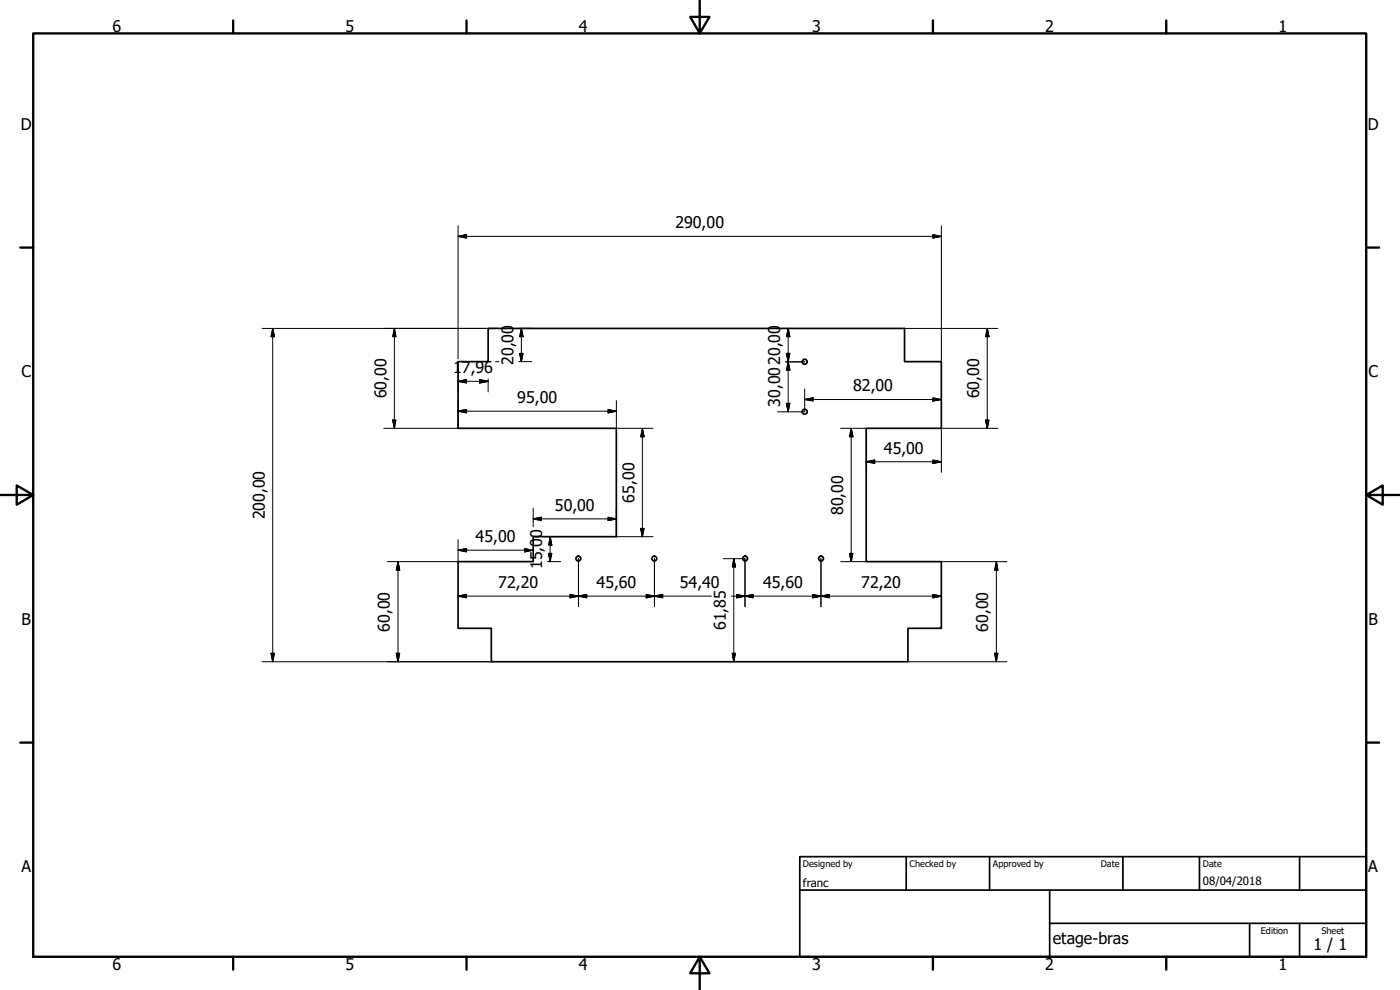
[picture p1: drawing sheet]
<svg xmlns="http://www.w3.org/2000/svg" width="420mm" height="297mm" viewBox="0 0 420 297" stroke-linecap="round" stroke-linejoin="round" font-family="sans-serif">
<!-- layer: Visible (ISO) -->
<g fill="none" stroke="#000" stroke-width=".51">
<path d="M146.5 98.5h125v10h11v20h-22.5v40h22.5v20h-10v10.1h-125.1v-10.1h-9.9v-20h22.5v-7.5h25v-32.5h-47.5v-20h9z"/>
<circle cx="241.5" cy="108.5" r=".77"/>
<circle cx="241.5" cy="123.6" r=".77"/>
<circle cx="173.6" cy="167.6" r=".73"/>
<circle cx="196.4" cy="167.6" r=".73"/>
<circle cx="223.6" cy="167.6" r=".73"/>
<circle cx="246.4" cy="167.6" r=".73"/>
</g>
<!-- layer: Border (ISO) -->
<g fill="none" stroke="#000" stroke-width=".7">
<path d="M10 10h400v277.1h-400zM70 6.1v3.9M140 6.1v3.9M210 0v10l-2.9-4.9h5.8l-2.9 4.9M280 6.1v3.9M350 6.1v3.9M6.1 74.3h3.9M410 74.3h3.9M0 148.5h10l-5-2.8v5.7l5-2.9M410 148.5l5 2.9v-5.7l-5 2.8h10M6.1 222.8h3.9M410 222.8h3.9"/>
<path d="M70 287.1v3.8M140 287.1v3.8M210 287.1l2.9 4.9h-5.8l2.9-4.9v9.9M280 287.1v3.8M350 287.1v3.8"/>
</g>
<!-- layer: Titre (ISO) -->
<path d="M240 257h170v30.1h-170zM272 257v10.1M297 257v10.1M337 257v10.1M360 257v10.1M390 257v10.1M240 267.1h170M315 277h95M315 267.1v20M375 277v10.1M390 277v10.1" fill="none" stroke="#000" stroke-width=".51"/>
<!-- layer: Cote (ISO) -->
<g fill="none" stroke="#000" stroke-width=".3">
<path d="M137.5 70.9l2.5-.5v1zM137.5 70.9h145M137.5 67.7v40M280 70.4l2.5 .5-2.5 .5zM282.5 67.7v40.8M78.7 98.5h71M81.9 98.5l.5 2.5h-1.1zM81.9 98.5v100.1M118.4 98.5l.4 2.5h-.9zM118.4 98.5v30M155.7 98.5h3.9M156.5 98.5l.5 2.5h-1z"/>
<path d="M156.5 98.5v10M236.5 98.5l.5 2.5h-1zM236.5 98.5v25.1M271.5 98.5h28M296.3 98.5l.5 2.5h-1zM296.3 98.5v30M137.5 114.4l2.5-.5v1zM137.5 113.7v3.9M137.5 114.4h9M144 113.9l2.5 .5-2.5 .5zM146.5 113.7v3.9M148.7 108.5h1"/>
<path d="M155.7 108.5h3.9M156 106h1l-.5 2.5zM235.8 108.6h5.7M236 106h1l-.5 2.6zM236.5 108.6l.5 2.4h-1zM241.5 119.9l2.5-.5v.9zM241.5 116.7v6.9h-8.1M241.5 119.9h41M280 119.4l2.5 .5-2.5 .4zM117.9 126h.9l-.4 2.5zM137.5 123.4l2.5-.5v1zM137.5 120.2v8.3h-22.3"/>
<path d="M137.5 123.4h47.5M182.5 122.9l2.5 .5-2.5 .5zM185 120.2v8.3h11M192.8 128.5l.5 2.5h-1zM192.8 128.5v32.5M236 121h1l-.5 2.6zM252.3 128.5h7.7v13.2M255.5 128.5l.5 2.5h-1zM255.5 128.5v40M260 138.5l2.5-.5v1.1zM260 138.5h22.5M280 138l2.5 .5-2.5 .6z"/>
<path d="M295.8 126h1l-.5 2.5zM299.5 128.5h-17v13.2M160 155.7l2.5-.5v1zM160 155.7h25M160 152.5v5.5M182.5 155.2l2.5 .5-2.5 .5zM185 152.5v8.5h11M192.3 158.5h1l-.5 2.5zM119.4 168.5l.6 2.6h-1.1zM119.4 168.5v30.1M137.5 165.1l2.5-.5v1zM137.5 178.9l2.5-.5v1z"/>
<path d="M137.5 161.9v6.6h-21.2M137.5 165.1h20.9M137.5 178.9h76M158.4 164.8l-.9-.2v1l.9-.2M164.3 161h4M164.3 168.5h4M164.7 166h.9l-.5 2.5zM165.1 161l.5 2.6h-.9zM165.1 161v7.5M171.1 178.4l2.5 .5-2.5 .5zM173.6 178.9l2.5-.5v1zM173.6 167.6v14.4"/>
<path d="M193.9 178.4l2.5 .5-2.5 .5zM196.4 178.9l2.5-.5v1zM196.4 167.6v14.4M217 167.6h6.6v14.4M219.5 178.9h63M220.2 167.6l.5 2.5h-.9zM220.2 167.6v31M221.1 178.4l2.5 .5-2.5 .5zM223.6 178.9l2.5-.5v1zM243.9 178.4l2.5 .5-2.5 .5zM246.4 178.9l2.5-.5v1zM246.4 167.6v14.4"/>
<path d="M252.3 168.5h7.7M255 166h1l-.5 2.5zM280 178.4l2.5 .5-2.5 .5zM282.5 168.5h19.7M299 168.5l.5 2.6h-1zM299 168.5v30.1M78.7 198.6h68.7M81.3 196h1.1l-.5 2.6zM118.9 196h1.1l-.6 2.6zM219.8 196h.9l-.5 2.6zM272.5 198.6h29.7M298.5 196h1l-.5 2.6z"/>
</g>
<g fill="#000" stroke="#000" stroke-width=".3">
<path d="M137.5 70.9l2.5-.5zM137.5 70.9l2.5-.5v1zM280 71.4l2.5-.5zM280 70.4l2.5 .5-2.5 .5zM81.9 98.5l.5 2.5zM81.9 98.5l.5 2.5h-1.1zM118.4 98.5l.4 2.5zM118.4 98.5l.4 2.5h-.9zM137.5 114.4l2.5-.5zM137.5 114.4l2.5-.5v1zM144 114.9l2.5-.5zM144 113.9l2.5 .5-2.5 .5z"/>
<path d="M156 106l.5 2.5zM156 106h1l-.5 2.5zM156.5 98.5l.5 2.5zM156.5 98.5l.5 2.5h-1zM236 106l.5 2.6zM236 106h1l-.5 2.6zM236.5 98.5l.5 2.5zM236.5 98.5l.5 2.5h-1zM236.5 108.6l.5 2.4zM236.5 108.6l.5 2.4h-1zM241.5 119.9l2.5-.5zM241.5 119.9l2.5-.5v.9z"/>
<path d="M296.3 98.5l.5 2.5zM296.3 98.5l.5 2.5h-1zM117.9 126l.5 2.5zM117.9 126h.9l-.4 2.5zM137.5 123.4l2.5-.5zM137.5 123.4l2.5-.5v1zM182.5 123.9l2.5-.5zM182.5 122.9l2.5 .5-2.5 .5zM192.8 128.5l.5 2.5zM192.8 128.5l.5 2.5h-1zM236 121l.5 2.6zM236 121h1l-.5 2.6z"/>
<path d="M255.5 128.5l.5 2.5zM255.5 128.5l.5 2.5h-1zM260 138.5l2.5-.5zM260 138.5l2.5-.5v1.1zM280 139.1l2.5-.6zM280 138l2.5 .5-2.5 .6zM280 120.3l2.5-.4zM280 119.4l2.5 .5-2.5 .4zM295.8 126l.5 2.5zM295.8 126h1l-.5 2.5zM160 155.7l2.5-.5zM160 155.7l2.5-.5v1z"/>
<path d="M182.5 156.2l2.5-.5zM182.5 155.2l2.5 .5-2.5 .5zM192.3 158.5l.5 2.5zM192.3 158.5h1l-.5 2.5zM119.4 168.5l.6 2.6zM119.4 168.5l.6 2.6h-1.1zM137.5 165.1l2.5-.5zM137.5 165.1l2.5-.5v1zM137.5 178.9l2.5-.5zM137.5 178.9l2.5-.5v1zM157.5 165.6l2.5-.5zM157.5 164.6l2.5 .5-2.5 .5z"/>
<path d="M164.7 166l.4 2.5zM164.7 166h.9l-.5 2.5zM165.1 161l.5 2.6zM165.1 161l.5 2.6h-.9zM171.1 179.4l2.5-.5zM171.1 178.4l2.5 .5-2.5 .5zM173.6 178.9l2.5-.5zM173.6 178.9l2.5-.5v1zM193.9 179.4l2.5-.5zM193.9 178.4l2.5 .5-2.5 .5zM196.4 178.9l2.5-.5zM196.4 178.9l2.5-.5v1z"/>
<path d="M220.2 167.6l.5 2.5zM220.2 167.6l.5 2.5h-.9zM221.1 179.4l2.5-.5zM221.1 178.4l2.5 .5-2.5 .5zM223.6 178.9l2.5-.5zM223.6 178.9l2.5-.5v1zM243.9 179.4l2.5-.5zM243.9 178.4l2.5 .5-2.5 .5zM246.4 178.9l2.5-.5zM246.4 178.9l2.5-.5v1zM255 166l.5 2.5zM255 166h1l-.5 2.5z"/>
<path d="M280 179.4l2.5-.5zM280 178.4l2.5 .5-2.5 .5zM299 168.5l.5 2.6zM299 168.5l.5 2.6h-1zM81.3 196l.6 2.6zM81.3 196h1.1l-.5 2.6zM118.9 196l.5 2.6zM118.9 196h1.1l-.6 2.6zM219.8 196l.4 2.6zM219.8 196h.9l-.5 2.6zM298.5 196l.5 2.6zM298.5 196h1l-.5 2.6z"/>
</g>
<g font-size="4.8">
<text x="33.7" y="9.6">6</text>
<text x="103.7" y="9.6">5</text>
<text x="173.7" y="9.6">4</text>
<text x="243.7" y="9.6">3</text>
<text x="313.7" y="9.6">2</text>
<text x="383.7" y="9.6">1</text>
<text x="6.2" y="38.9">D</text>
<text x="410.5" y="38.9">D</text>
<text x="202.7" y="68.5">290,00</text>
<text x="6.4" y="113.1">C</text>
<text x="136" y="112.1">1</text>
<text x="138.6" y="112.1">7,96</text>
<text x="154.1" y="109.5" transform="rotate(-90 154.1 109.5)">20,00</text>
<text x="410.7" y="113.1">C</text>
<text x="116" y="119.5" transform="rotate(-90 116 119.5)">60,00</text>
<text x="256" y="117.5">82,00</text>
<text x="293.9" y="119.5" transform="rotate(-90 293.9 119.5)">60,00</text>
<text x="155.3" y="121">95,00</text>
<text x="234.1" y="122" transform="rotate(-90 234.1 122)">30,0020,00</text>
<text x="265.2" y="136.1">45,00</text>
<text x="79.4" y="155.8" transform="rotate(-90 79.4 155.8)">200,00</text>
<text x="166.5" y="153.3">50,00</text>
<text x="190.4" y="150.8" transform="rotate(-90 190.4 150.8)">65,00</text>
<text x="253" y="154.5" transform="rotate(-90 253 154.5)">80,00</text>
<text x="142.7" y="162.7">45,00</text>
<text x="162.8" y="170.8" transform="rotate(-90 162.8 170.8)">15,00</text>
<text x="149.5" y="176.5">72,20</text>
<text x="179" y="176.5">45,60</text>
<text x="204" y="176.5">54,40</text>
<text x="229" y="176.5">45,60</text>
<text x="258.4" y="176.5">72,20</text>
<text x="6.4" y="187.4">B</text>
<text x="117" y="189.5" transform="rotate(-90 117 189.5)">60,00</text>
<text x="217.9" y="189.1" transform="rotate(-90 217.9 189.1)">61,85</text>
<text x="296.6" y="189.5" transform="rotate(-90 296.6 189.5)">60,00</text>
<text x="410.7" y="187.4">B</text>
<text x="6.4" y="261.7">A</text>
<text x="410.7" y="261.7">A</text>
<text x="316" y="283.4">etage-bras</text>
<text x="394.2" y="285">1 / 1</text>
<text x="33.7" y="290.9">6</text>
<text x="103.7" y="290.9">5</text>
<text x="173.7" y="290.9">4</text>
<text x="243.7" y="290.9">3</text>
<text x="313.7" y="290.9">2</text>
<text x="383.7" y="290.9">1</text>
</g>
<g font-size="3.4">
<text x="241" y="266">franc</text>
<text x="361" y="265.5">08/04/2018</text>
</g>
<g font-size="2.7">
<text x="241" y="260.1">Designed by</text>
<text x="273" y="260.1">Checked by</text>
<text x="298" y="260.1">Approved by</text>
<text x="330.3" y="260">Date</text>
<text x="361" y="260">Date</text>
<text x="378.4" y="280.1">Edition</text>
<text x="396.6" y="280.1">Sheet</text>
</g>
</svg>
